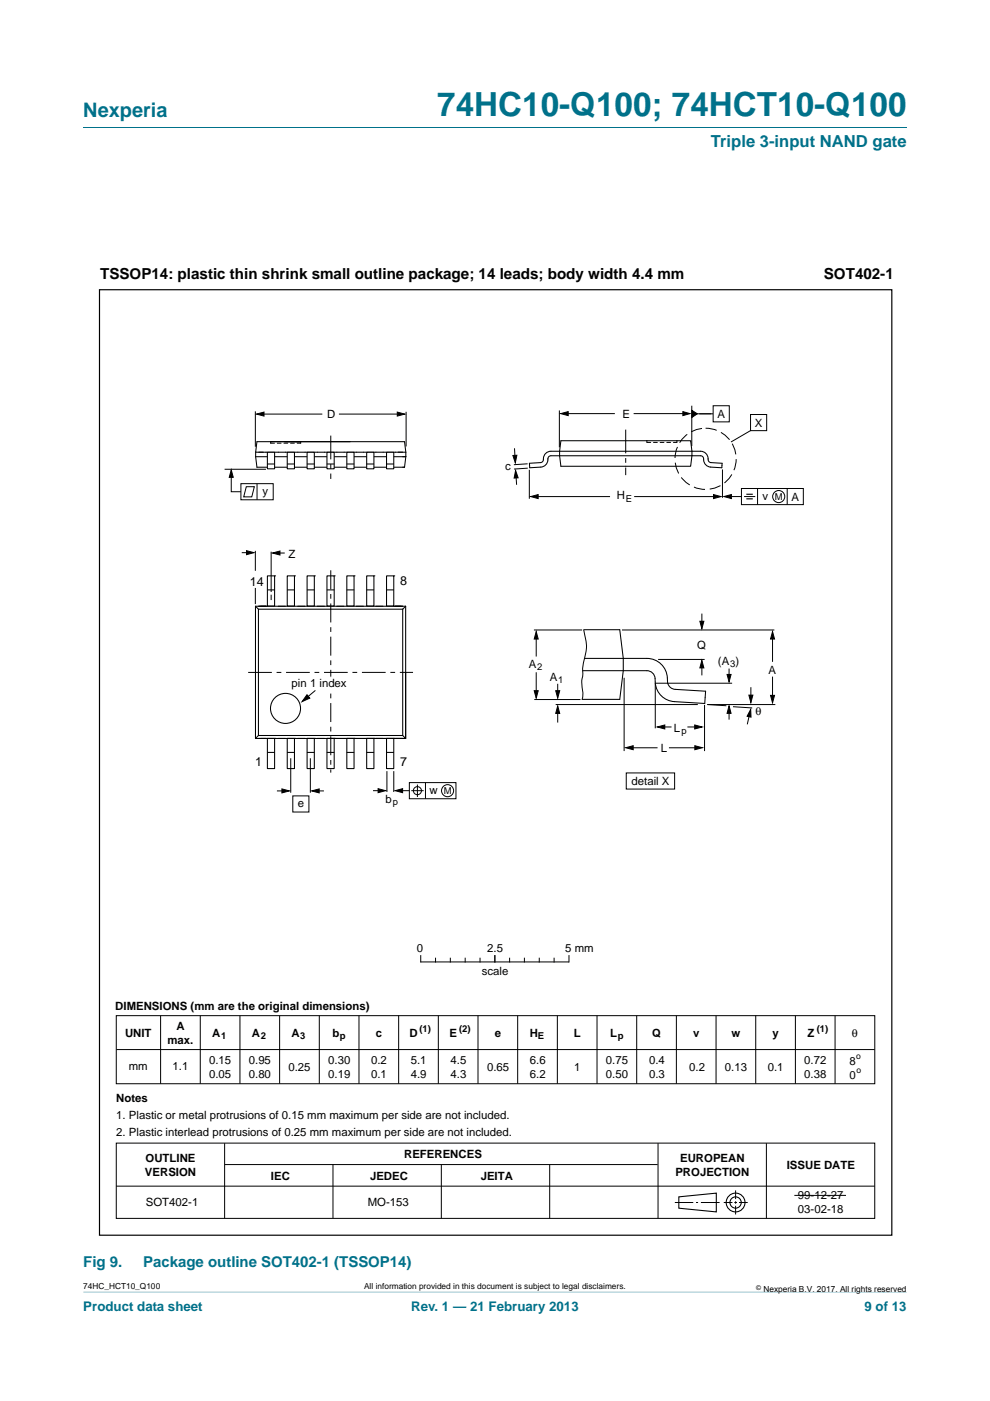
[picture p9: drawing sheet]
<svg xmlns="http://www.w3.org/2000/svg" width="210mm" height="297mm" viewBox="0 0 210 297" stroke-linecap="round" stroke-linejoin="round" font-family="sans-serif">
<path d="M17.7 273.9l174.6 .1z" fill="#00718a"/>
<path d="M17.7 27h174.6" fill="none" stroke="#00718a" stroke-width=".21"/>
<g fill="none" stroke="#000" stroke-width=".21">
<path d="M47.6 99.5h8.8M54.2 87.2v7.5M55.4 87.8h13M57.4 93.6v.4M63.8 93.6v.4M71.9 87.8h13.1M86.1 87.3v7.4M109.1 95l.2 2.6M111.9 98.3l-2.9 .2M111.9 99.3l-2.9 .2M112.3 99.6v6.1M118.6 87v7.8"/>
<path d="M119.6 87.7h10.8M134.4 87.7h11.2M137.2 93.4v.4M143.6 93.4v.4M146.7 86v8.6M147.3 87.7h3.9M151.3 86h3.4v3.4h-3.4zM153.2 99.5v6M159.2 87.9h3.4v3.4h-3.4zM159.2 91.3l-4.2 2.4M49 100.2v4.1h2.1M51.1 102.5h6.8v3.5h-6.8z"/>
<path d="M51.3 117.2h2M52.2 103.2h1.7l-.5 2.1h-1.7zM54.2 116.8v4.2M54.5 102.5v3.5M57.5 117v8.5M58.4 117.3h2M109.4 100.3l.2 2.5M113.4 105.3h16M134.5 105.3h17.4M154.4 105.3h2.9M157.3 103.6h13.1v3.4h-13.1zM157.8 105.3h2.4"/>
<path d="M160.7 103.6v3.4M167 103.6v3.4M54.2 124.7v3.4M57.5 126.1v1.1M113.2 133.6h10.3M113.7 134.5v4.7M123.8 133.6a10 10 0 0 1 0 6.7l-.2 1.3v1.4a8.1 8.1 0 0 0 0 4.1l-.1 1.2M131.9 133.6h32.3M139.6 139.8h9.9M148.9 130.1v2.4M163.9 135v5.3M66.9 146.4l-2.5 2"/>
<path d="M113.3 148.3h9.8M113.7 142.5v4.8M117.9 149.4h30.1M118.3 145v2.5M118.3 150.6v2.6M132.4 143.7v15.5M133.4 158.5h6.1M139 144.8v9.6M139.1 144.9h16.2M140.3 154.1h2.1M141.9 158.5h6.3M145.8 154.1h2"/>
<path d="M148.9 140.8v2.4M149.4 149.4v9.8M150 149.4l4.1 .2M150 149.4h14.5M154.6 141.7v2M154.6 150.7v1.9M155.5 149.8l4 .3M159.1 151l-.6 2.6M159.3 145.7v2.6M163.9 143.5v4.5M58.7 167.7h1.9M61.7 160.8v7.3"/>
<path d="M62.1 168.7h3.4v3.5h-3.4zM65.8 160.8v7.3M66.9 167.7h1.8M79.1 167.6h1.9M82.1 163.5v4.4M83.5 163.5v4.4M84.7 167.6h2.1M86.8 165.9h9.9v3.4h-9.9zM87.2 167.6h2.7M88.5 166.3v2.7M90.2 165.9v3.4M132.8 163.9h10.3v3.4h-10.3z"/>
<path d="M24.7 215.3h160.8v14.5h-160.8zM34.1 215.3v14.5M42.5 215.3v14.5M50.9 215.3v14.5M59.3 215.3v14.5M67.7 215.3v14.5M76.1 215.3v14.5M84.6 215.3v14.5M89.2 202.6v1.4M89.3 204h31.3M92.4 203.2v.8M93 215.3v14.5"/>
<path d="M95.5 203.2v.8M98.7 203.2v.8M101.4 215.3v14.5M101.8 203.2v.8M104.9 202.6v1.4M105 202.6v1.4M108.1 203.2v.8M109.8 215.3v14.5M111.2 203.2v.8M114.4 203.2v.8M117.5 203.2v.8M118.2 215.3v14.5"/>
<path d="M120.7 202.6v1.4M126.6 215.3v14.5M135 215.3v14.5M143.5 215.3v14.5M151.9 215.3v14.5M160.3 215.3v14.5M168.7 215.3v14.5M177.1 215.3v14.5M24.7 222.5h160.8M24.7 251.5h160.8M24.7 242.4h160.8v15.9h-160.8zM47.6 242.4v15.9"/>
<path d="M47.7 246.9h91.8M70.6 246.9v11.4M93.6 246.9v11.4M116.6 246.9v11.4M139.6 242.4v15.9M143.1 255h3.9M147.6 255h.5M148.7 255h3.9M153.5 255h1.9M155.7 255h.6M156 252.4v1.8M156 254.7v.5"/>
<path d="M156 255.7v1.8M156.7 255h1.9M162.6 242.4v15.9M168.5 253.4h10.9"/>
<circle cx="165.2" cy="105.3" r="1.28"/>
<circle cx="88.5" cy="167.6" r=".86"/>
<circle cx="94.9" cy="167.6" r="1.28"/>
</g>
<g fill="none" stroke="#000" stroke-width=".23">
<path d="M144 253.8l7.9-.8v3.9l-7.9-.7z"/>
<circle cx="156" cy="255" r="1.99"/>
<circle cx="156" cy="255" r="1.2"/>
</g>
<g fill="#000" stroke="#000" stroke-width=".21">
<path d="M54.4 87.8l1.6-.4v.8zM84.3 87.4l1.5 .4-1.5 .4zM108.8 96.6l.8-.1-.3 1.6zM118.9 87.7l1.6-.4v.8zM144.8 87.3l1.6 .4-1.6 .4zM146.7 87l1.2 .7-1.2 .8zM49 99.6l.5 1.6h-.9zM52.3 116.8l1.6 .4-1.6 .4zM57.8 117.3l1.6-.5v.9zM109.4 99.8l.5 1.5-.9 .1zM112.6 105.3l1.5-.4v.8zM151.3 104.9l1.6 .4-1.6 .4z"/>
<path d="M153.5 105.3l1.6-.4v.8zM113.7 133.9l.5 1.6h-.9zM148.4 131.7h.9l-.4 1.6zM163.9 133.9l.4 1.6h-.9zM65.1 147.3l.6 .7-1.6 .8zM113.3 146.4h.9l-.5 1.6zM118.3 149.7l.4 1.6h-.8zM117.9 146.4h.8l-.4 1.6zM132.7 158.5l1.6-.4v.9zM139.4 154.1l1.6-.4v.9zM147.4 153.7l1.5 .4-1.5 .5zM147.4 158.1l1.6 .4-1.6 .5z"/>
<path d="M148.9 140l.4 1.6h-.9zM154.6 149.7l.5 1.5h-.9zM154.2 143h.9l-.5 1.6zM159.2 150.4l.1 1.6-.8-.1zM158.8 147.4h.9l-.4 1.6zM163.4 147.4h.9l-.4 1.6zM59.8 167.3l1.6 .4-1.6 .4zM66.1 167.7l1.6-.4v.8zM80.2 167.2l1.6 .4-1.6 .5zM83.8 167.6l1.6-.4v.9z"/>
</g>
<path d="M132.7 91.1v9.6M52.6 142.6h35" fill="none" stroke="#000" stroke-width=".21" stroke-dasharray="5 1 1 1" stroke-linecap="butt"/>
<path d="M70.2 120.9v42.9" fill="none" stroke="#000" stroke-width=".21" stroke-dasharray="4 1 1 1" stroke-linecap="butt"/>
<path d="M158.3 104.8h1.4M158.3 105.8h1.4" fill="none" stroke="#000" stroke-width=".24"/>
<circle cx="149.7" cy="97.3" r="6.5" fill="none" stroke="#000" stroke-width=".21" stroke-dasharray="2.4 1" stroke-linecap="butt"/>
<path d="M21.1 61.4h168.1v200.5h-168.1z" fill="none" stroke="#000" stroke-width=".25"/>
<g fill="none" stroke="#000" stroke-width=".22">
<path d="M54.2 96.8l.3 2.3h31.3l.3-2.3M54.2 96.8h31.9M54.2 95.9v.9M54.9 95.9h31.2M86.1 95.9l-.3-2.3h-31.3l-.3 2.3h1.6M86.1 95.9v.9M116.2 97.5a1.59 1.59 0 0 1-1.5 1.5l-2.3 .2-.1-1 2.4-.1a.7 .7 0 0 0 .6-.9 1.59 1.59 0 0 1 1.6-1.5h31.7a1.76 1.76 0 0 1 1.7 2l.5 .4 2.4 .1-.1 1-2.4-.2a1.77 1.77 0 0 1-1.5-2l-.6-.4h-31.7a.7 .7 0 0 0-.7 .9M119 93.4h27.5l.3 3.2-.3 2.3h-27.5l-.3-3.2zM54.2 128.5v28.1M54.2 128.5h31.8M54.2 128.5l.6 .7M56.7 122.1h1.5v6.4h-1.5z"/>
<path d="M56.8 125.1h1.4M58.2 122.1h.1M60.9 122.1h1.6v6.4h-1.6zM61 125.1h1.4M62.5 122.1h.1M65.1 122.1h1.6v6.4h-1.6zM65.2 125.1h1.4M66.7 122.1h.1M69.3 122.1h1.6v6.4h-1.6zM69.4 125.1h1.4M70.9 122.1h.1M73.6 122.1h1.5v6.4h-1.5z"/>
<path d="M73.6 125.1h1.4M75.1 122.1h.1M77.8 122.1h1.5v6.4h-1.5zM77.8 125.1h1.5M79.3 122.1h.1M82 122.1h1.5v6.4h-1.5zM82 125.1h1.5M83.5 122.1h.1M85.4 129.2v26.7M85.4 129.2h-30.6v26.7M86 128.5v28.1h-31.8M86 128.5l-.6 .7"/>
<path d="M123.8 133.5h7.7l.7 6.1v2.6l-.7 6.1h-8M124 139.6h13.2a4.6 4.6 0 0 1 4.4 5.2 1.71 1.71 0 0 0 1.6 1.4l6.5 .3-.2 2.6-6.4-.3a4.4 4.4 0 0 1-4.2-4.9 1.73 1.73 0 0 0-1.7-1.7h-13.6M54.8 155.9h30.6M54.8 155.9l-.6 .7M56.7 156.6h1.5v6.4h-1.5zM56.8 159.5h1.4M58.2 156.6h.1M60.9 156.6h1.6v6.4h-1.6zM61 159.5h1.4M62.5 156.6h.1M65.1 156.6h1.6v6.4h-1.6zM65.2 159.5h1.4"/>
<path d="M66.7 156.6h.1M69.3 156.6h1.6v6.4h-1.6zM69.4 159.5h1.4M70.9 156.6h.1M73.6 156.6h1.5v6.4h-1.5zM73.6 159.5h1.4M75.1 156.6h.1M77.8 156.6h1.5v6.4h-1.5zM77.8 159.5h1.5M79.3 156.6h.1M82 156.6h1.5v6.4h-1.5zM82 159.5h1.5"/>
<path d="M83.5 156.6h.1M85.4 155.9l.6 .7h-15.9"/>
<circle cx="60.6" cy="150.2" r="3.2"/>
</g>
<path d="M57.4 94h6.4M137.2 93.8h6.4" fill="none" stroke="#000" stroke-width=".21" stroke-dasharray=".8 .6"/>
<path d="M69.7 143.6h.9v2.5h-.9z" fill="#fff" stroke="#fff" stroke-width=".21"/>
<g fill="#fff" stroke="#000" stroke-width=".22">
<path d="M56.7 95.9h1.5v3.5h-1.5z"/>
<path d="M82 95.9h1.5v3.5h-1.5z"/>
<path d="M77.8 95.9h1.5v3.5h-1.5z"/>
<path d="M73.6 95.9h1.5v3.5h-1.5z"/>
<path d="M69.3 95.9h1.6v3.5h-1.6z"/>
<path d="M65.1 95.9h1.6v3.5h-1.6z"/>
<path d="M60.9 95.9h1.6v3.5h-1.6z"/>
</g>
<path d="M70.2 92.4v9.1" fill="none" stroke="#000" stroke-width=".21" stroke-dasharray="5 1 1 1" stroke-linecap="butt"/>
<path d="M56.8 98.4h1.4M61 98.4h1.4M65.2 98.4h1.4M69.4 98.4h1.4M73.6 98.4h1.4M77.8 98.4h1.5M82 98.4h1.5" fill="none" stroke="#000" stroke-width=".22"/>
<text font-size="7" fill="#00718a" x="92.8" y="24.6">74HC10-Q100; 74HCT10-Q100</text>
<text font-size="4.2" fill="#00718a" x="17.7" y="24.9">Nexperia</text>
<text font-size="3.5" fill="#00718a" x="150.8" y="31.1">Triple 3-input NAND gate</text>
<g font-size="3.2">
<text x="21.2" y="59.1">TSSOP14: plastic thin shrink small outline package; 14 leads; body width 4.4 mm</text>
<text x="174.7" y="59.1">SOT402-1</text>
</g>
<g font-size="3.2" fill="#00718a">
<text x="17.7" y="268.6">Fig 9.</text>
<text x="30.4" y="268.6">Package outline SOT402-1 (TSSOP14)</text>
</g>
<g font-size="2.8" fill="#00718a">
<text x="17.7" y="277.9">Product data sheet</text>
<text x="87.2" y="277.9">Rev. 1 — 21 February 2013</text>
<text x="183.4" y="277.9">9 of 13</text>
</g>
<g font-size="2.7">
<text x="53" y="124.1">14</text>
<text x="84.9" y="124.1">8</text>
<text x="54.1" y="162.5">1</text>
<text x="84.9" y="162.5">7</text>
</g>
<g font-size="2.4">
<text x="69.4" y="88.7">D</text>
<text x="132" y="88.6">E</text>
<text x="152.2" y="88.6">A</text>
<text x="160.1" y="90.5">X</text>
<text x="107.1" y="99.6">c</text>
<text x="55.7" y="105">y</text>
<text x="130.8" y="105.9">H</text>
<text x="161.7" y="106">v</text>
<text x="167.9" y="106.2">A</text>
<text x="61.2" y="118.3">Z</text>
<text x="147.9" y="137.7">Q</text>
<text x="112.1" y="141.5">A</text>
<text x="152.3" y="141">(A )</text>
<text x="163" y="142.8">A</text>
<text x="61.9" y="145.7">pin 1 index</text>
<text x="116.6" y="144.3">A</text>
<text x="143" y="155.1">L</text>
<text x="160.2" y="151.6">θ</text>
<text x="140.2" y="159.4">L</text>
<text x="133.9" y="166.5">detail X</text>
<text x="63.1" y="171.2">e</text>
<text x="81.7" y="170.3">b</text>
<text x="91.1" y="168.4">w</text>
<text x="88.4" y="201.9">0</text>
<text x="103.4" y="201.9">2.5</text>
<text x="119.9" y="201.9">5 mm</text>
<text x="102.2" y="206.6">scale</text>
<text x="24.5" y="214.2">DIMENSIONS (mm are the original dimensions)</text>
<text x="26.5" y="219.9">UNIT</text>
<text x="35.5" y="221.3">max.</text>
<text x="37.4" y="218.4">A</text>
<text x="45" y="219.9">A</text>
<text x="53.4" y="219.9">A</text>
<text x="61.8" y="219.9">A</text>
<text x="70.5" y="219.9">b</text>
<text x="79.7" y="219.9">c</text>
<text x="86.8" y="219.9">D</text>
<text x="95.3" y="219.9">E</text>
<text x="104.9" y="219.9">e</text>
<text x="112.3" y="219.9">H</text>
<text x="121.7" y="219.9">L</text>
<text x="129.4" y="219.9">L</text>
<text x="138.3" y="219.9">Q</text>
<text x="147" y="219.9">v</text>
<text x="155.2" y="219.9">w</text>
<text x="163.8" y="219.9">y</text>
<text x="171.3" y="219.9">Z</text>
<text x="180.7" y="219.9">θ</text>
<text x="27.3" y="226.8">mm</text>
<text x="36.6" y="227">1.1</text>
<text x="44.4" y="225.5">0.15</text>
<text x="52.8" y="225.5">0.95</text>
<text x="61.2" y="227.1">0.25</text>
<text x="69.6" y="225.5">0.30</text>
<text x="78.7" y="225.5">0.2</text>
<text x="87.1" y="225.5">5.1</text>
<text x="95.6" y="225.5">4.5</text>
<text x="103.3" y="227">0.65</text>
<text x="112.4" y="225.5">6.6</text>
<text x="121.8" y="227">1</text>
<text x="128.5" y="225.5">0.75</text>
<text x="137.7" y="225.5">0.4</text>
<text x="146.2" y="227">0.2</text>
<text x="153.8" y="227">0.13</text>
<text x="162.8" y="227">0.1</text>
<text x="170.6" y="225.5">0.72</text>
<text x="180.2" y="225.7">8</text>
<text x="24.7" y="233.6">Notes</text>
<text x="44.4" y="228.5">0.05</text>
<text x="52.8" y="228.5">0.80</text>
<text x="69.6" y="228.5">0.19</text>
<text x="78.7" y="228.5">0.1</text>
<text x="87.1" y="228.5">4.9</text>
<text x="95.6" y="228.5">4.3</text>
<text x="112.4" y="228.5">6.2</text>
<text x="128.5" y="228.5">0.50</text>
<text x="137.7" y="228.5">0.3</text>
<text x="170.6" y="228.5">0.38</text>
<text x="180.2" y="228.7">0</text>
<text x="24.7" y="237.2">1. Plastic or metal protrusions of 0.15 mm maximum per side are not included.</text>
<text x="24.7" y="240.9">2. Plastic interlead protrusions of 0.25 mm maximum per side are not included.</text>
<text x="85.7" y="245.6">REFERENCES</text>
<text x="30.7" y="249.3">VERSION</text>
<text x="30.9" y="246.3">OUTLINE</text>
<text x="57.5" y="250.2">IEC</text>
<text x="78.5" y="250.2">JEDEC</text>
<text x="102" y="250.2">JEITA</text>
<text x="143.3" y="249.3">PROJECTION</text>
<text x="144.3" y="246.3">EUROPEAN</text>
<text x="166.9" y="247.8">ISSUE DATE</text>
<text x="30.9" y="255.8">SOT402-1</text>
<text x="78" y="255.8">MO-153</text>
<text x="169.2" y="254.3">99-12-27</text>
<text x="169.2" y="257.2">03-02-18</text>
</g>
<g font-size="2">
<text x="132.7" y="106.4">E</text>
<text x="164.4" y="106">M</text>
<text x="113.9" y="142">2</text>
<text x="154.9" y="141.5">3</text>
<text x="118.4" y="144.8">1</text>
<text x="144.5" y="155.6">p</text>
<text x="83.3" y="170.7">p</text>
<text x="94.1" y="168.4">M</text>
<text x="46.9" y="220.3">1</text>
<text x="55.3" y="220.3">2</text>
<text x="63.7" y="220.3">3</text>
<text x="72.1" y="220.3">p</text>
<text x="88.9" y="218.9">(1)</text>
<text x="97.4" y="218.9">(2)</text>
<text x="114.1" y="220.3">E</text>
<text x="131.1" y="220.3">p</text>
<text x="173.3" y="218.9">(1)</text>
</g>
<g font-size="1.8">
<text x="181.6" y="224.5">o</text>
<text x="181.7" y="227.5">o</text>
<text x="17.7" y="273.3">74HC_HCT10_Q100</text>
<text x="77.2" y="273.3">All information provided in this document is subject to legal disclaimers.</text>
<text x="161.9" y="273.9">Nexperia B.V. 2017. All rights reserved</text>
</g>
<text font-size="1.4" x="160.4" y="273.4">©</text>
</svg>
